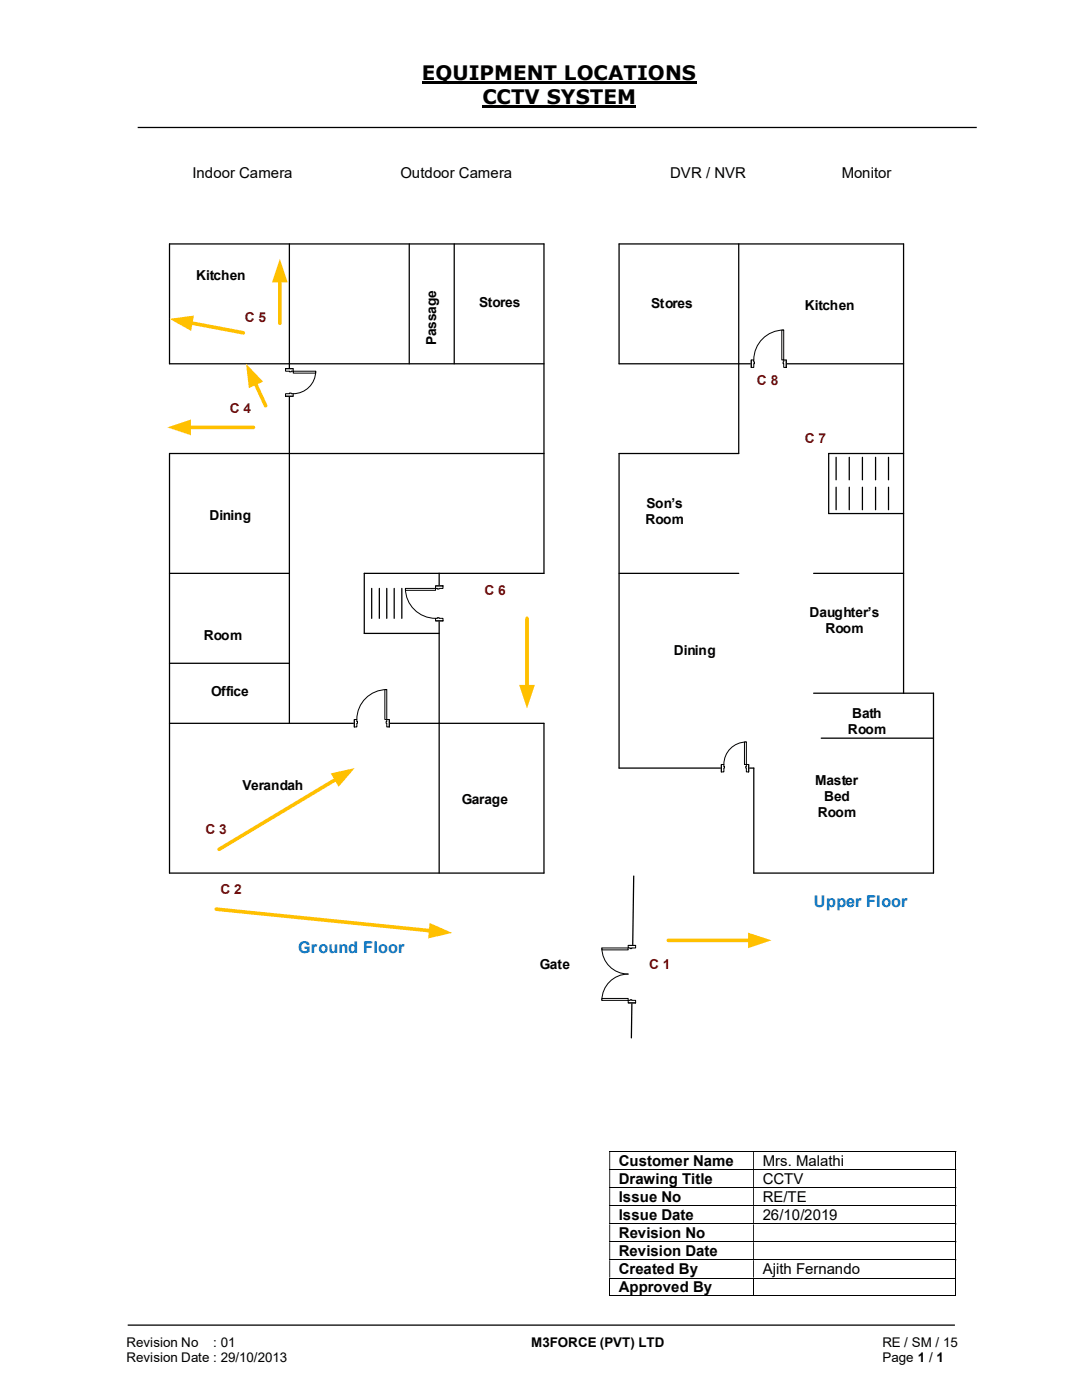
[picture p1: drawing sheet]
<svg xmlns="http://www.w3.org/2000/svg" width="216mm" height="279mm" viewBox="0 0 216 279" stroke-linecap="round" stroke-linejoin="round" font-family="sans-serif">
<path d="M84.2 16.5h54.8M96.3 21.3h30.7" fill="none" stroke="#000" stroke-width=".42"/>
<g fill="none" stroke="#000" stroke-width=".25">
<path d="M27.5 25.4h167.4M57.7 48.7v95.7M81.7 48.7v23.9M90.6 48.7v23.9M147.4 48.7v41.8h-23.9v62.8h26.9v20.9h35.9v-35.9h-24M108.5 72.6h-74.7v-23.9h74.7v65.7h-35.8v12h14.9M180.3 72.6h-56.8v-23.9h56.8v89.6M108.5 90.5h-74.7v83.7h74.7v-29.8h-74.7M166.8 91.3v4.5M166.8 97.2v4.5M169.5 91.3v4.5M169.5 97.2v4.5"/>
<path d="M172.1 91.3v4.5M172.1 97.2v4.5M174.7 91.3v4.5M174.7 97.2v4.5M177.3 91.3v4.5M177.3 97.2v4.5M180.3 90.5h-14.9v12h14.9M33.8 114.4h23.9M74.2 117.4v6M75.7 117.4v6M77.2 117.4v6M78.7 117.4v6"/>
<path d="M80.2 117.4v6M87.6 114.4v59.8M123.5 114.4h23.9M162.3 114.4h18M33.8 132.4h23.9M163.9 147.3h22.4M126.4 174.8l-.4 32.3M25.5 264.5h165"/>
</g>
<g fill="none" stroke="#000" stroke-width=".2">
<path d="M121.6 229.8h69.1M121.6 233.4h69.1M121.6 237h69.1M190.8 229.9v3.4M190.8 233.5v3.4M190.8 237.1v3.4M121.6 240.6h69.1M121.6 244.3h69.1M121.6 247.8h69.1M121.6 251.4h69.1M121.6 255.1h69.1M121.6 258.6h28.7"/>
<path d="M121.7 255.1v3.6M150.4 255.1v3.6M150.5 258.6h40.2M190.8 240.7v3.5M190.8 244.3v3.4M190.8 247.9v3.4M190.8 251.5v3.5M190.8 255.1v3.6"/>
</g>
<g fill="#000">
<path d="M190.7 229.7h.1v.2h-.1zM121.6 229.9h.2v3.4h-.2zM150.3 229.9h.2v3.4h-.2z" fill-rule="evenodd"/>
<path d="M190.7 233.3h.1v.2h-.1zM121.6 233.5h.2v3.4h-.2zM150.3 233.5h.2v3.4h-.2z" fill-rule="evenodd"/>
<path d="M190.7 236.9h.1v.2h-.1zM121.6 237.1h.2v3.4h-.2zM150.3 237.1h.2v3.4h-.2z" fill-rule="evenodd"/>
<path d="M190.7 240.5h.1v.2h-.1zM121.6 240.7h.2v3.5h-.2zM150.3 240.7h.2v3.5h-.2z" fill-rule="evenodd"/>
<path d="M190.7 244.2h.1v.1h-.1zM121.6 244.3h.2v3.4h-.2zM150.3 244.3h.2v3.4h-.2z" fill-rule="evenodd"/>
<path d="M190.7 247.7h.1v.2h-.1zM121.6 247.9h.2v3.4h-.2zM150.3 247.9h.2v3.4h-.2z" fill-rule="evenodd"/>
<path d="M190.7 251.3h.1v.2h-.1zM121.6 251.5h.2v3.5h-.2zM150.3 251.5h.2v3.5h-.2z" fill-rule="evenodd"/>
</g>
<path d="M190.7 255h.1v.1h-.1zM190.7 258.6h.1v.1h-.1z" fill="#000"/>
<path d="M143.9 152.5h5.5v1.6h-5.5z" fill="#fff"/>
<path d="M143.9 152.5h5.5v1.6h-5.5z" fill="none" stroke="#fff" stroke-width=".2"/>
<path d="M148.9 152.6v1.5h.5v-1.5zM143.9 152.6h.5v1.5h-.5z" fill-rule="evenodd" fill="#fff"/>
<path d="M144.4 153v-.4h-.5v1.5h.5v-.8M148.9 153v-.4h.5v1.5h-.5v-.8" fill="none" stroke="#000" stroke-width=".2"/>
<path d="M148.8 153v.3h.1v-.3zM144.4 153h.2v.3h-.2z" fill-rule="evenodd" fill="#fff"/>
<path d="M143.9 152.6v1.5M144.4 153h.2v.3h-.2M148.9 153h-.1v.3h.1M148.9 148.1a4.5 4.5 0 0 0-4.5 4.5M149.4 152.6v1.5" fill="none" stroke="#000" stroke-width=".2"/>
<path d="M148.5 148.1h.4v4.5h-.4z" fill-rule="evenodd" fill="#fff"/>
<path d="M148.5 148.1h.4v4.5h-.4z" fill="none" stroke="#000" stroke-width=".2"/>
<path d="M86.8 116.9h1.6v7h-1.6z" fill-rule="evenodd" fill="#fff"/>
<path d="M86.8 116.9h1.6v7h-1.6z" fill="none" stroke="#fff" stroke-width=".2"/>
<path d="M86.9 116.9v.5h1.5v-.5zM86.9 123.4h1.5v.5h-1.5z" fill-rule="evenodd" fill="#fff"/>
<path d="M87.2 117.4h-.3v-.5h1.5v.5h-.8M87.2 123.4h-.3v.5h1.5v-.5h-.8" fill="none" stroke="#000" stroke-width=".2"/>
<path d="M87.2 117.4v.2h.4v-.2zM87.2 123.3h.4v.1h-.4z" fill-rule="evenodd" fill="#fff"/>
<path d="M80.9 117.4a6 6 0 0 0 6 6M86.9 116.9h1.5M87.2 117.4v.2h.4v-.2M86.9 123.9h1.5M87.2 123.4v-.1h.4v.1" fill="none" stroke="#000" stroke-width=".2"/>
<path d="M80.9 117.4h6v.4h-6z" fill="#fff"/>
<path d="M80.9 117.4h6v.4h-6z" fill="none" stroke="#000" stroke-width=".2"/>
<path d="M149.9 71.8h7v1.6h-7z" fill="#fff"/>
<path d="M149.9 71.8h7v1.6h-7z" fill="none" stroke="#fff" stroke-width=".2"/>
<path d="M156.4 71.8v1.5h.5v-1.5zM149.9 71.8h.5v1.5h-.5z" fill-rule="evenodd" fill="#fff"/>
<path d="M150.4 72.2v-.4h-.5v1.5h.5v-.7M156.4 72.2v-.4h.5v1.5h-.5v-.7" fill="none" stroke="#000" stroke-width=".2"/>
<path d="M156.3 72.2v.4h.1v-.4zM150.4 72.2h.1v.4h-.1z" fill-rule="evenodd" fill="#fff"/>
<path d="M149.9 71.8v1.5M150.4 72.2h.1v.4h-.1M156.4 72.2h-.1v.4h.1M156.4 65.9a6 6 0 0 0-6 5.9M156.9 71.8v1.5" fill="none" stroke="#000" stroke-width=".2"/>
<path d="M156 65.9h.4v5.9h-.4z" fill-rule="evenodd" fill="#fff"/>
<path d="M156 65.9h.4v5.9h-.4z" fill="none" stroke="#000" stroke-width=".2"/>
<path d="M70.7 143.6h7v1.5h-7z" fill="#fff"/>
<path d="M70.7 143.6h7v1.5h-7z" fill="none" stroke="#fff" stroke-width=".2"/>
<path d="M77.2 143.6v1.5h.5v-1.5zM70.7 143.6h.5v1.5h-.5z" fill-rule="evenodd" fill="#fff"/>
<path d="M71.2 144v-.4h-.5v1.5h.5v-.7M77.2 144v-.4h.5v1.5h-.5v-.7" fill="none" stroke="#000" stroke-width=".2"/>
<path d="M77 144v.4h.2v-.4zM71.2 144h.1v.4h-.1z" fill-rule="evenodd" fill="#fff"/>
<path d="M77.2 137.6a6 6 0 0 0-6 6M70.7 143.6v1.5M71.2 144h.1v.4h-.1M77.2 144h-.2v.4h.2M77.7 143.6v1.5" fill="none" stroke="#000" stroke-width=".2"/>
<path d="M76.8 137.6h.4v6h-.4z" fill-rule="evenodd" fill="#fff"/>
<path d="M76.8 137.6h.4v6h-.4z" fill="none" stroke="#000" stroke-width=".2"/>
<path d="M56.9 73.6h1.6v5.5h-1.6z" fill-rule="evenodd" fill="#fff"/>
<path d="M56.9 73.6h1.6v5.5h-1.6z" fill="none" stroke="#fff" stroke-width=".2"/>
<path d="M57 73.6h1.5v.5h-1.5zM57 78.6v.5h1.5v-.5z" fill-rule="evenodd" fill="#fff"/>
<path d="M57.7 74.1h-.7v-.5h1.5v.5h-.4M57.7 78.6h-.7v.5h1.5v-.5h-.4" fill="none" stroke="#000" stroke-width=".2"/>
<path d="M57.7 74.1h.4v.1h-.4zM57.7 78.4v.2h.4v-.2z" fill-rule="evenodd" fill="#fff"/>
<path d="M57 73.6h1.5M57 79.1h1.5M57.7 74.1v.1h.4v-.1M57.7 78.6v-.2h.4v.2M63 74.1a4.5 4.5 0 0 1-4.5 4.5" fill="none" stroke="#000" stroke-width=".2"/>
<path d="M58.5 74.1h4.5v.4h-4.5z" fill="#fff"/>
<path d="M58.5 74.1h4.5v.4h-4.5z" fill="none" stroke="#000" stroke-width=".2"/>
<path d="M133.3 187.7h16.3" fill="none" stroke="#ffc000" stroke-width=".72"/>
<path d="M149.3 186.1l4.6 1.6-4.6 1.5z" fill="#ffc000"/>
<path d="M43.1 181.4l42.9 4.4" fill="none" stroke="#ffc000" stroke-width=".72"/>
<path d="M85.7 184.2l4.5 2-4.8 1.1z" fill="#ffc000"/>
<path d="M105.2 123.4v13.7" fill="none" stroke="#ffc000" stroke-width=".72"/>
<path d="M103.6 136.7h3.1l-1.5 4.7z" fill="#ffc000"/>
<path d="M67.1 155.5l-23.4 14" fill="none" stroke="#ffc000" stroke-width=".72"/>
<path d="M66 154.3l4.8-1-3.2 3.7z" fill="#ffc000"/>
<path d="M50.9 76.5l2.1 4.5" fill="none" stroke="#ffc000" stroke-width=".72"/>
<path d="M49.1 72.6l3.4 3.6-2.8 1.3z" fill="#ffc000"/>
<path d="M125.3 188.7h1.6v11.5h-1.6z" fill-rule="evenodd" fill="#fff"/>
<path d="M125.3 188.7h1.6v11.5h-1.6z" fill="none" stroke="#fff" stroke-width=".2"/>
<path d="M125.3 188.7v.5h1.5v-.5zM125.3 199.6h1.5v.6h-1.5z" fill-rule="evenodd" fill="#fff"/>
<path d="M125.7 189.2h-.4v-.5h1.5v.5h-.7M125.7 199.6h-.4v.6h1.5v-.6h-.7" fill="none" stroke="#000" stroke-width=".2"/>
<path d="M125.7 189.2v.1h.4v-.1zM125.7 199.5h.4v.1h-.4z" fill-rule="evenodd" fill="#fff"/>
<path d="M120.1 189.2a5.2 5.2 0 0 0 5.2 5.2 5.2 5.2 0 0 0-5.2 5.2M125.3 188.7h1.5M125.7 189.2v.1h.4v-.1M125.7 199.6v-.1h.4v.1M125.3 200.2h1.5" fill="none" stroke="#000" stroke-width=".2"/>
<path d="M120.1 199.3h5.2v.3h-5.2z" fill="#fff"/>
<path d="M120.1 199.3h5.2v.3h-5.2z" fill="none" stroke="#000" stroke-width=".2"/>
<path d="M120.1 189.2h5.2v.4h-5.2z" fill="#fff"/>
<path d="M120.1 189.2h5.2v.4h-5.2z" fill="none" stroke="#000" stroke-width=".2"/>
<path d="M55.8 55.9v8.6" fill="none" stroke="#ffc000" stroke-width=".72"/>
<path d="M55.8 51.6l1.6 4.7h-3.1z" fill="#ffc000"/>
<path d="M38 64.4l10.6 2" fill="none" stroke="#ffc000" stroke-width=".72"/>
<path d="M33.8 63.6l4.9-.6-.6 3z" fill="#ffc000"/>
<path d="M37.7 85.3h12.9" fill="none" stroke="#ffc000" stroke-width=".72"/>
<path d="M33.4 85.3l4.7-1.6v3.2z" fill="#ffc000"/>
<g font-size="4">
<text x="84.2" y="16">EQUIPMENT LOCATIONS</text>
<text x="96.3" y="20.8">CCTV SYSTEM</text>
</g>
<g font-size="3.2" fill="#0070c0">
<text x="162.4" y="181">Upper Floor</text>
<text x="59.5" y="190.1">Ground Floor</text>
</g>
<g font-size="3">
<text x="38.4" y="35.5">Indoor Camera</text>
<text x="79.9" y="35.5">Outdoor Camera</text>
<text x="133.7" y="35.5">DVR / NVR</text>
<text x="168" y="35.5">Monitor</text>
<text x="123.5" y="232.7">Customer Name</text>
<text x="152.2" y="232.7">Mrs. Malathi</text>
<text x="123.5" y="236.3">Drawing Title</text>
<text x="123.5" y="239.9">Issue No</text>
<text x="152.2" y="236.3">CCTV</text>
<text x="152.2" y="239.9">RE/TE</text>
<text x="123.5" y="243.5">Issue Date</text>
<text x="152.2" y="243.5">26/10/2019</text>
<text x="123.5" y="247.1">Revision No</text>
<text x="123.5" y="250.7">Revision Date</text>
<text x="123.5" y="254.3">Created By</text>
<text x="123.5" y="257.9">Approved By</text>
<text x="152.2" y="254.3">Ajith Fernando</text>
</g>
<g font-size="2.7">
<text x="39.1" y="55.9">Kitchen</text>
<text x="95.6" y="61.2">Stores</text>
<text x="130" y="61.6">Stores</text>
<text x="160.6" y="61.9">Kitchen</text>
<text x="87" y="68.8" transform="rotate(-90 87 68.8)">Passage</text>
<text x="129" y="101.5">Son’s</text>
<text x="41.8" y="103.7">Dining</text>
<text x="128.8" y="104.6">Room</text>
<text x="161.5" y="123.1">Daughter’s</text>
<text x="40.6" y="127.6">Room</text>
<text x="134.4" y="130.6">Dining</text>
<text x="164.7" y="126.2">Room</text>
<text x="42.1" y="138.9">Office</text>
<text x="170" y="143.3">Bath</text>
<text x="169.2" y="146.5">Room</text>
<text x="48.4" y="157.6">Verandah</text>
<text x="92.2" y="160.5">Garage</text>
<text x="162.7" y="156.7">Master</text>
<text x="164.5" y="159.9">Bed</text>
<text x="163.2" y="163.1">Room</text>
<text x="107.7" y="193.4">Gate</text>
<text x="25.2" y="268.8">Revision No</text>
<text x="42.6" y="268.8">: 01</text>
<text x="106" y="268.8">M3FORCE (PVT) LTD</text>
<text x="176.1" y="268.8">RE / SM / 15</text>
<text x="25.2" y="271.8">Revision Date : 29/10/2013</text>
<text x="176.1" y="271.8">Page 1 / 1</text>
</g>
<g font-size="2.7" fill="#c00000">
<text x="48.9" y="64.2">C 5</text>
<text x="151" y="76.8">C 8</text>
<text x="45.8" y="82.5">C 4</text>
<text x="160.6" y="88.4">C 7</text>
<text x="96.7" y="118.7">C 6</text>
<text x="41" y="166.5">C 3</text>
<text x="44" y="178.5">C 2</text>
<text x="129.5" y="193.4">C 1</text>
</g>
</svg>
